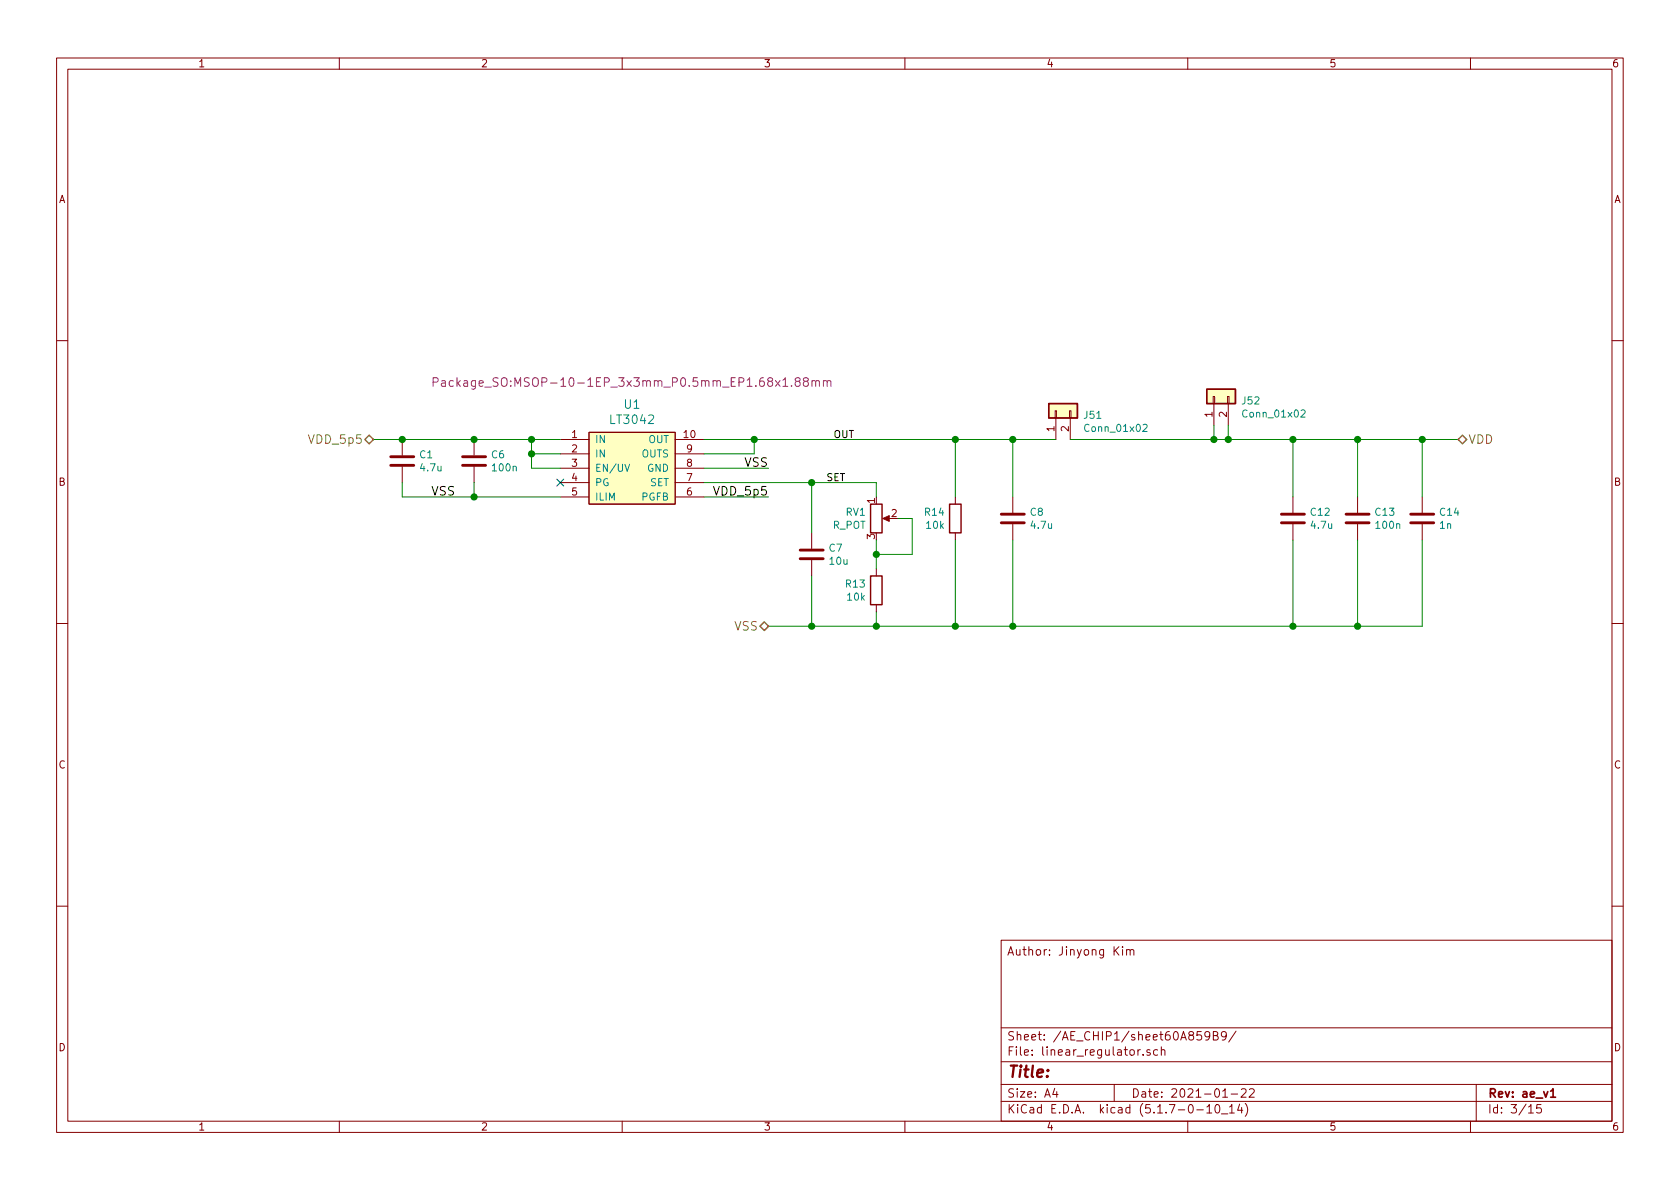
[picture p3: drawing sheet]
<svg xmlns="http://www.w3.org/2000/svg" width="297mm" height="210mm" viewBox="0 0 297 210" stroke-linecap="round" stroke-linejoin="round" font-family="sans-serif">
<g fill="none" stroke="#840000" stroke-width=".18">
<path d="M10 10.3h277v189.9h-277zM12 12.2h273v186.1h-273zM60 10.3v1.9M110 10.3v1.9M160 10.3v1.9M210 10.3v1.9M260 10.3v1.9M10 60.2h2M71.1 77.7v2.8M83.8 77.7v2.8M99.1 77.7h5M104.1 76.4h15.3v12.7h-15.3z"/>
<path d="M119.4 77.7h5.1M186.6 72.6h.2v1.3h-.2zM186.7 73.9v3.8M189.1 72.6h.3v1.3h-.3zM189.2 73.9v3.8M214.5 70.1h.3v1.3h-.3zM214.6 71.4v3.8M217 70.1h.3v1.3h-.3zM217.2 71.4v3.8M285 60.2h2M71.1 82.5v2.8M83.8 82.5v2.8"/>
<path d="M99.1 80.3h5M99.1 82.8h5M99.1 85.3h5M99.1 87.9h5M119.4 80.3h5.1M119.4 82.8h5.1M119.4 85.3h5.1M119.4 87.9h5.1M143.5 94.2v2.8M143.5 99.1v2.7M156.5 91.7h1M168.9 87.9v1.2"/>
<path d="M168.9 94.2v1.3M179.1 87.9v2.8M179.1 92.7v2.8M228.6 87.9v2.8M228.6 92.7v2.8M240 87.9v2.8M240 92.7v2.8M251.5 87.9v2.8M251.5 92.7v2.8M10 110.3h2M154.9 100.6v1.2M154.9 106.9v1.3"/>
<path d="M285 110.3h2M10 160.2h2M177 166.3h108v32h-108zM197.2 168l.6 .9M197.8 167.4l-.8 .9M198.5 167.4v.2M198.5 167.9v1M199.2 168l.2-.1 .4 .1v.9M199.2 167.9v1M199.8 168.1a.36 .36 0 0 1 .4-.2 .36 .36 0 0 1 .3 .2v.8M285 160.2h2M60 198.3v1.9"/>
<path d="M110 198.3v1.9M160 198.3v1.9M177 194.8h108M177 191.8h108M177 187.8h108M177 181.8h108M186.5 192.5l-.4 1h1M186.8 193v1M197 191.8v3M201.6 185.6l-.3 .1-.1 .2M202.1 186.5v.1M203.3 185.7l-.3-.1-.2 .2v.2l.5 .2v.3h-.5"/>
<path d="M204.7 185.7l-.4-.1-.3 .3v.6l.3 .1 .4-.1M205.3 185.7l.2-.1 .4 .1 .1 .9M205.3 185.1v1.5M210 198.3v1.9M211.6 196.3h1.2M212.4 182.4h-.7l-.1 .7 .2-.1 .5 .1 .2 .2-.1 .5-.2 .1-.6-.1M213.4 195.8l.4-.5v1.5M213.4 196.8h.8M213.9 183.1l-.3 .3h-.3l-.3-.3v-.4l.2-.2 .4-.1 .2 .2a1.19 1.19 0 0 1-.2 1.2l-.4 .1M214.5 183.1h.5l.2-.1 .1-.3-.3-.3h-.5v1.5h.6l.3-.3a.41 .41 0 0 0-.4-.5M215 195.4l.3-.1a.94 .94 0 0 1 0 1.5 .8 .8 0 0 1-.6-.6 .8 .8 0 0 1 .3-.8zM216 197h1.1"/>
<path d="M216.2 194h.8M216.8 183.1l-.3 .3-.4-.1-.1-.2v-.4l.1-.2 .4-.1 .2 .2a1.19 1.19 0 0 1-.2 1.2l-.4 .1M217.4 195.8l.4-.5v1.5M217.4 196.8h.8M217.7 193.5h1.1M218.5 182.3l-1.3 2M219.2 195.2l-.4 1.1h.9M219.5 192.7l.2-.2h.3l.3 .2v.3v.2l-.9 .8h.9M219.5 195.8v1M220.2 195.1a1.71 1.71 0 0 1 0 2.3M220.9 192.7l.2-.2h.4l.2 .2 .1 .3-1 1h1M260 198.3v1.9"/>
<path d="M261 191.8v6.5M270.3 195.8l.4-.5v1.5M270.3 196.8h.8M272.5 195.3h-.7l-.1 .7 .2-.1 .5 .1 .1 .2v.5l-.2 .1-.6-.1"/>
</g>
<path d="M274.2 193l.4-.5v1.5M274.2 194h.8" fill="none" stroke="#840000" stroke-width=".3"/>
<g fill="none" stroke="#840000" stroke-width=".51">
<path d="M69.1 82.3h4.1M69.1 80.8h4.1M81.8 82.3h4.1M81.8 80.8h4.1M141.5 98.8h4M141.5 97.3h4M177 92.5h4.1M177 90.9h4.1M226.6 92.5h4M226.6 90.9h4M238 92.5h4.1M238 90.9h4.1"/>
<path d="M249.4 92.5h4.1M249.4 90.9h4.1"/>
</g>
<g fill="#ffffc2" stroke="#ffffc2" stroke-width=".18">
<path d="M213.4 68.8h5v2.6h-5z"/>
<path d="M185.4 71.4h5.1v2.5h-5.1z"/>
<path d="M104.1 76.4h15.3v12.7h-15.3z"/>
</g>
<path d="M185.4 71.4h5.1v2.5h-5.1zM213.4 68.8h5v2.6h-5zM153.9 89.1h2.1v5.1h-2.1zM167.9 89.1h2v5.1h-2zM153.9 101.8h2.1v5.1h-2.1z" fill="none" stroke="#840000" stroke-width=".25"/>
<path d="M202.1 75.2l.5-.2 .2 .4v.2l-.8 .7h.8M230 72.6l.5-.1 .3 .3-.1 .2-.7 .8h.8M110.5 82.1l.4 1.3 .4-1.3" fill="none" stroke="#008484" stroke-width=".18"/>
<path d="M156.1 91.7l1.1-.5v1z" fill="#840000" stroke="#840000" stroke-width=".18"/>
<path d="M76.6 67.6l.7-.1 .2-.2-.1-.4-.2-.1h-.6v1.5M78.1 67.4h.6l.1 .9M78.8 67.7h-.5a.3 .3 0 0 0-.3 .3 .3 .3 0 0 0 .3 .3l.5-.1M80.1 67.4l-.4-.1-.3 .3 .2 .6h.5M142.3 67.4l-.3-.2 .1-.3 .2-.1 .5 .1 .1 .3-.1 .2-.6 .1a.48 .48 0 0 0 0 .7 .48 .48 0 0 0 .6 0 .48 .48 0 0 0 0-.7l-.2-.1M143.6 67.4l.2-.1 .3 .1 .1 .9M143.6 67.3v1M144.2 67.5a.36 .36 0 0 1 .4-.2 .36 .36 0 0 1 .3 .2v.8M145.6 67.4l.2-.1 .4 .1 .1 .9M145.6 67.3v1M146.3 67.5a.36 .36 0 0 1 .3-.2 .36 .36 0 0 1 .3 .2v.8" fill="none" stroke="#840084" stroke-width=".18"/>
<g fill="none" stroke="#008400" stroke-width=".18">
<path d="M66 77.7h33.1M94 77.7v5.1h5.1M124.5 77.7h62.2M133.3 77.7v2.6h-8.8M168.9 77.7v10.2M179.1 77.7v10.2M189.2 77.7h68.6M214.6 75.2v2.5M217.2 75.2v2.5M228.6 77.7v10.2M240 77.7v10.2M251.5 77.7v10.2"/>
<path d="M71.1 85.3v2.6h28M83.8 85.3v2.6M94 80.3h5.1M124.5 87.9h11.4M124.5 85.3h30.4v2.6M124.5 82.8h11.4M143.5 85.3v8.9M154.9 95.5v5.1M158.7 91.7h2.6v6.3h-6.4M168.9 95.5v15.2M179.1 95.5v15.2M228.6 95.5v15.2"/>
<path d="M240 95.5v15.2M251.5 95.5v15.2h-115.6M143.5 101.8v8.9M154.9 108.2v2.5"/>
</g>
<path d="M64.5 77.7l.8-.7 .7 .7-.7 .8zM257.8 77.7l.8-.7 .7 .7-.7 .8zM135.1 110l.8 .7-.8 .8-.7-.8z" fill="none" stroke="#848400" stroke-width=".25"/>
<g fill="#008400" stroke="#008400" stroke-width=".25">
<circle cx="143.5" cy="110.7" r=".51"/>
<circle cx="251.5" cy="77.7" r=".51"/>
<circle cx="240" cy="77.7" r=".51"/>
<circle cx="94" cy="77.7" r=".51"/>
<circle cx="228.6" cy="110.7" r=".51"/>
<circle cx="228.6" cy="77.7" r=".51"/>
<circle cx="94" cy="80.3" r=".51"/>
<circle cx="179.1" cy="110.7" r=".51"/>
<circle cx="168.9" cy="77.7" r=".51"/>
<circle cx="179.1" cy="77.7" r=".51"/>
<circle cx="168.9" cy="110.7" r=".51"/>
<circle cx="154.9" cy="110.7" r=".51"/>
<circle cx="143.5" cy="85.3" r=".51"/>
<circle cx="83.8" cy="77.7" r=".51"/>
<circle cx="133.4" cy="77.7" r=".51"/>
<circle cx="154.9" cy="98" r=".51"/>
<circle cx="83.8" cy="87.9" r=".51"/>
<circle cx="214.6" cy="77.7" r=".51"/>
<circle cx="71.1" cy="77.7" r=".51"/>
<circle cx="217.2" cy="77.7" r=".51"/>
<circle cx="240" cy="110.7" r=".51"/>
</g>
<path d="M98.5 84.7l1.2 1.2M99.7 84.7l-1.2 1.2" fill="none" stroke="#000084" stroke-width=".18"/>
<text font-size="2.8" fill="#840000" x="178" y="190.5">Title:</text>
<text font-size="2.1" fill="#840084" x="80.4" y="68.4">Package_SO:MSOP-10-1EP_3x3mm_P0.5mm_EP1.68x1.88mm</text>
<g font-size="2.1" fill="#008484">
<text x="108.1" y="75">LT3042</text>
<text x="110.4" y="72.3">U1</text>
</g>
<g font-size="2.1" fill="#848400">
<text x="54.9" y="78.5">VDD_5p5</text>
<text x="259.6" y="78.5">VDD</text>
<text x="129.9" y="111.5">VSS</text>
</g>
<g font-size="2.1">
<text x="131.6" y="82.5">VSS</text>
<text x="76.2" y="87.6">VSS</text>
<text x="126.6" y="87.6">VDD_5p5</text>
</g>
<g font-size="2.1" fill="#840000">
<text x="178" y="169">Author: Jinyong Kim</text>
<text x="178" y="184">Sheet: /AE_CHIP1/sheet60A859B9/</text>
<text x="178" y="186.7">File: linear_regulator.sch</text>
<text x="178" y="196.9">KiCad E.D.A. kicad (5.1.7-0-10_14)</text>
<text x="178" y="194.1">Size: A4</text>
<text x="200" y="194.1">Date: 2021-01-22</text>
<text x="263" y="194.1">Rev: ae_v1</text>
<text x="263" y="196.9">Id: 3/15</text>
</g>
<g font-size="1.8" fill="#840000">
<text x="35" y="11.9">1</text>
<text x="85" y="11.9">2</text>
<text x="135" y="11.9">3</text>
<text x="185" y="11.9">4</text>
<text x="235" y="11.9">5</text>
<text x="285" y="11.9">6</text>
<text x="10.4" y="35.9">A</text>
<text x="285.4" y="35.9">A</text>
<text x="101.1" y="77.5">1</text>
<text x="121" y="77.5">10</text>
<text x="186.4" y="76.3" transform="rotate(-90 186.4 76.3)">1</text>
<text x="189" y="76.3" transform="rotate(-90 189 76.3)">2</text>
<text x="214.4" y="73.8" transform="rotate(-90 214.4 73.8)">1</text>
<text x="216.9" y="73.8" transform="rotate(-90 216.9 73.8)">2</text>
<text x="101.1" y="80">2</text>
<text x="101.1" y="82.5">3</text>
<text x="121.4" y="82.5">8</text>
<text x="121.4" y="80">9</text>
<text x="10.4" y="85.9">B</text>
<text x="101.1" y="85.1">4</text>
<text x="101.1" y="87.6">5</text>
<text x="121.4" y="87.6">6</text>
<text x="121.4" y="85.1">7</text>
<text x="154.7" y="89" transform="rotate(-90 154.7 89)">1</text>
<text x="285.4" y="85.9">B</text>
<text x="154.7" y="95.3" transform="rotate(-90 154.7 95.3)">3</text>
<text x="157.6" y="91.4">2</text>
<text x="10.4" y="135.9">C</text>
<text x="285.4" y="135.9">C</text>
<text x="10.4" y="185.9">D</text>
<text x="285.4" y="185.9">D</text>
<text x="35" y="199.9">1</text>
<text x="85" y="199.9">2</text>
<text x="135" y="199.9">3</text>
<text x="185" y="199.9">4</text>
<text x="235" y="199.9">5</text>
<text x="285" y="199.9">6</text>
</g>
<g font-size="1.8" fill="#008484">
<text x="219.7" y="71.5">J52</text>
<text x="191.7" y="74.1">J51</text>
<text x="192.1" y="76.4">Conn_01x02</text>
<text x="220" y="73.8">Conn_01x02</text>
<text x="74.2" y="81">C1</text>
<text x="74.4" y="83.4">4.7u</text>
<text x="86.9" y="81">C6</text>
<text x="87.2" y="83.4">100n</text>
<text x="105.2" y="78.4">IN</text>
<text x="105.2" y="80.9">IN</text>
<text x="105.2" y="83.4">EN/UV</text>
<text x="113.5" y="80.9">OUTS</text>
<text x="114.4" y="83.4">GND</text>
<text x="114.6" y="78.4">OUT</text>
<text x="105.2" y="86">PG</text>
<text x="105.2" y="88.5">ILIM</text>
<text x="113.5" y="88.5">PGFB</text>
<text x="114.9" y="86">SET</text>
<text x="147.2" y="93.5">R_POT</text>
<text x="149.6" y="91.2">RV1</text>
<text x="163.6" y="91.2">R14</text>
<text x="163.9" y="93.5">10k</text>
<text x="182.2" y="91.2">C8</text>
<text x="182.4" y="93.5">4.7u</text>
<text x="231.8" y="91.2">C12</text>
<text x="231.9" y="93.5">4.7u</text>
<text x="243.2" y="91.2">C13</text>
<text x="243.4" y="93.5">100n</text>
<text x="254.6" y="93.5">1n</text>
<text x="254.7" y="91.2">C14</text>
<text x="146.6" y="97.6">C7</text>
<text x="146.8" y="99.9">10u</text>
<text x="149.6" y="103.9">R13</text>
<text x="149.9" y="106.2">10k</text>
</g>
<g font-size="1.8">
<text x="147.3" y="77.5">OUT</text>
<text x="146" y="85.1">SET</text>
</g>
</svg>
